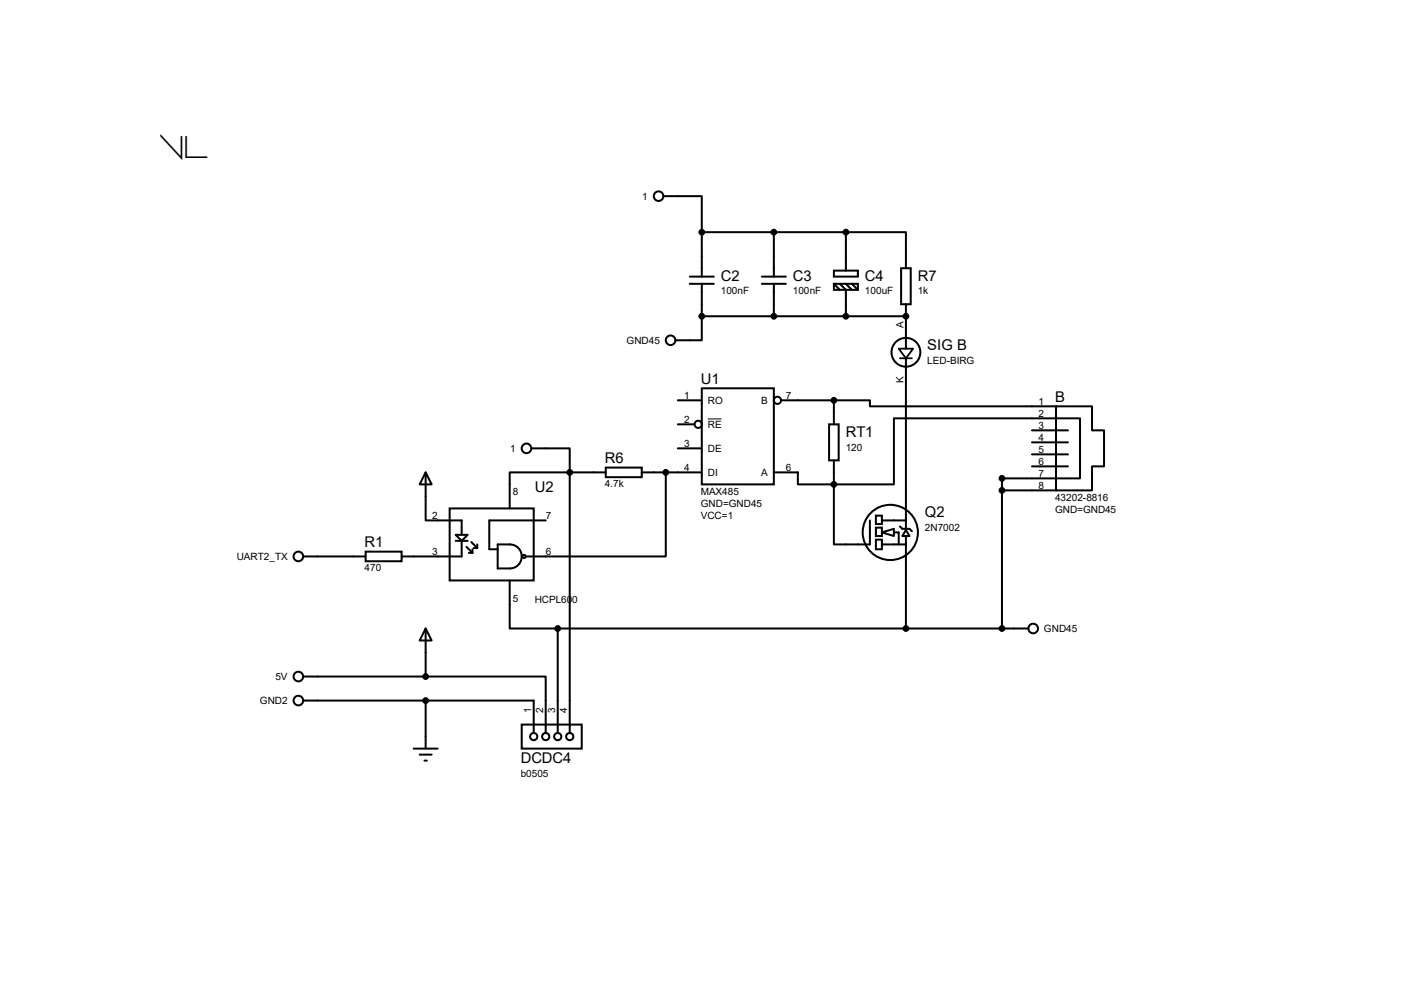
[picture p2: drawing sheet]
<svg xmlns="http://www.w3.org/2000/svg" width="297mm" height="210mm" viewBox="0 0 297 210" stroke-linecap="round" stroke-linejoin="round" font-family="sans-serif">
<g fill="none" stroke="#000" stroke-width=".42">
<path d="M140.3 41.5h8.2v7.6M145.9 58.5h5.1M148.5 49.1v9.4M148.5 49.1h30.4M161.2 58.5h5M163.7 49.1v9.4M176.4 57.2h5.1v1.3h-5.1zM178.9 49.1h12.7v7.6M178.9 49.1v8.1M190.6 56.7h2.1v7.6h-2.1zM145.9 60h5.1M148.5 66.9v5.1h-5.6"/>
<path d="M148.5 60v6.9M148.5 66.9h43.1M161.2 60h5M163.7 60v6.9M176.4 60h5.1v1.3h-5.1zM176.4 60l1.3 1.3M177.7 60l1.2 1.3v5.6M178.9 60l1.3 1.3M180.2 60l1.3 1.3M191.6 64.3v9.4M191.6 75.8v31.7M90 99.9l1.3 2.5h-2.5z"/>
<path d="M90 99.9v10.2h7.7v3M112.4 94.8h8.1v5.1M120.5 99.9h-12.7v7.6M120.5 99.9h7.6M120.5 99.9v55.1M128.1 98.9h7.7v2h-7.7zM135.8 99.9h12.7M140.8 99.9v17.8h-29.4M143.4 84.7h5.1M143.4 94.8h5.1M143.4 89.7h3.5M148.5 82.1h15.2v20.3h-15.2z"/>
<path d="M163.7 99.9h5.1v2.5h7.6M165.2 84.7h11.2M175.4 89.7h2v7.7h-2zM176.4 84.7h7.6v1.2h39.4v17.8h-11.4M176.4 84.7v5M176.4 97.4v5M218.3 91h7.6M218.3 93.6h7.6M218.3 96.1h7.6M218.3 98.6h7.6M223.4 85.9h7.6v5.1h2.6v7.6h-2.6v5.1h-7.6zM223.4 88.5h5.1v12.7h-5.1z"/>
<path d="M223.4 88.5h-34.3v13.9h-12.7M64.1 117.7h13.2M77.3 116.7h7.7v2h-7.7zM95.1 107.5h17.8v15.3h-17.8zM96.4 113.1h2.5l-1.2 1.3zM96.4 114.4h2.5M97.7 114.4v3.3h-12.7M98.7 115.7l1.2 1.2M99.2 116.9h.7M99.7 114.6l1.3 1.3M99.9 116.2v.7M100.2 115.9h.8"/>
<path d="M101 115.1v.8M105.3 115.1h2.5a2.54 2.54 0 0 1 2.6 2.6 2.54 2.54 0 0 1-2.6 2.5h-2.5zM115.4 110.1h-11.9v6.1h1.8M176.4 102.4v12.7h7.6v-5M185.3 109.1h1.3v1.7h-1.3zM185.3 114.1h1.3v2.1h-1.3zM185.3 111.6h1.3v1.8h-1.3zM186.6 112.6l2.5-.8v1.6zM186.6 110.1h5M186.6 115.1h5M189.1 112.6h1v2.5M190.4 111.3l.5 .5h1.5l.5 .6"/>
<path d="M191.6 112.1l.8 1.3h-1.5zM191.6 107.8v4M191.6 113.4v19.5M223.4 101.2h-11.4v31.7M90 132.9l1.3 2.6h-2.5zM90 132.9v10.2M107.8 122.8v10.1h10.2M118 132.9h99.6M118 132.9v22.1M64.1 148.2h48.8v6.8M64.1 143.1h25.9M87.5 158.3h5.1"/>
<path d="M88.8 159.6h2.5M90 143.1h25.4v11.9M90 148.2v10.1M110.4 153.2h12.7v5.1h-12.7zM89.8 160.9h.5"/>
<circle cx="139.3" cy="41.5" r="1.02"/>
<circle cx="141.9" cy="72" r="1.02"/>
<circle cx="191.6" cy="74.5" r="3"/>
<circle cx="111.4" cy="94.8" r="1.02"/>
<circle cx="147.7" cy="89.7" r=".76"/>
<circle cx="164.5" cy="84.7" r=".76"/>
<circle cx="63.1" cy="117.7" r="1.02"/>
<circle cx="110.9" cy="117.7" r=".34"/>
<circle cx="188.3" cy="112.6" r="5.8"/>
<circle cx="218.6" cy="132.9" r="1.02"/>
<circle cx="63.1" cy="148.2" r="1.02"/>
<circle cx="63.1" cy="143.1" r="1.02"/>
<circle cx="112.9" cy="155.8" r=".76"/>
<circle cx="115.4" cy="155.8" r=".76"/>
<circle cx="118" cy="155.8" r=".76"/>
<circle cx="120.5" cy="155.8" r=".76"/>
</g>
<circle cx="191.6" cy="66.9" r=".21" fill="#000"/>
<g fill="#000" stroke="#000" stroke-width=".42">
<circle cx="148.5" cy="49.1" r=".51"/>
<circle cx="163.7" cy="49.1" r=".51"/>
<circle cx="178.9" cy="49.1" r=".51"/>
<circle cx="148.5" cy="66.9" r=".51"/>
<circle cx="163.7" cy="66.9" r=".51"/>
<circle cx="178.9" cy="66.9" r=".51"/>
<circle cx="191.6" cy="66.9" r=".51"/>
<circle cx="120.5" cy="99.9" r=".51"/>
<circle cx="140.8" cy="99.9" r=".51"/>
<circle cx="176.4" cy="84.7" r=".51"/>
<circle cx="176.4" cy="102.4" r=".51"/>
<circle cx="212" cy="103.7" r=".51"/>
<circle cx="212" cy="101.2" r=".51"/>
<circle cx="118" cy="132.9" r=".51"/>
<circle cx="191.6" cy="132.9" r=".51"/>
<circle cx="212" cy="132.9" r=".51"/>
<circle cx="90" cy="143.1" r=".51"/>
<circle cx="90" cy="148.2" r=".51"/>
</g>
<path d="M149.7 88.6h3" fill="none" stroke="#000" stroke-width=".21"/>
<path d="M190.1 73.7h3.1l-1.6 2.1zM190.4 75.8h2.5" fill="none" stroke="#000" stroke-width=".38"/>
<text font-size="6.8" x="34" y="33.5">VL</text>
<g font-size="3.1">
<text x="152.5" y="59.4">C2</text>
<text x="167.7" y="59.4">C3</text>
<text x="183" y="59.4">C4</text>
<text x="194.1" y="59.4">R7</text>
<text x="196.2" y="74.1">SIG B</text>
<text x="148.3" y="81.2">U1</text>
<text x="223.2" y="85">B</text>
<text x="178.9" y="92.4">RT1</text>
<text x="127.9" y="98">R6</text>
<text x="113.1" y="104.1">U2</text>
<text x="195.7" y="109.4">Q2</text>
<text x="77.1" y="115.8">R1</text>
<text x="110.2" y="161.4">DCDC4</text>
</g>
<g font-size="2.1">
<text x="135.8" y="42.2">1</text>
<text x="152.5" y="62.3">100nF</text>
<text x="167.7" y="62.3">100nF</text>
<text x="183" y="62.3">100uF</text>
<text x="194.1" y="62.3">1k</text>
<text x="191.1" y="69.4" transform="rotate(-90 191.1 69.4)">A</text>
<text x="132.5" y="72.7">GND45</text>
<text x="196.2" y="77">LED-BIRG</text>
<text x="191.1" y="81" transform="rotate(-90 191.1 81)">K</text>
<text x="144.7" y="84.3">1</text>
<text x="144.7" y="89.4">2</text>
<text x="149.7" y="85.4">RO</text>
<text x="161" y="85.4">B</text>
<text x="166.2" y="84.3">7</text>
<text x="219.7" y="85.6">1</text>
<text x="219.7" y="88.1">2</text>
<text x="107.9" y="95.6">1</text>
<text x="144.7" y="94.4">3</text>
<text x="149.7" y="95.6">DE</text>
<text x="149.7" y="90.5">RE</text>
<text x="178.9" y="95.3">120</text>
<text x="219.7" y="90.6">3</text>
<text x="219.7" y="93.2">4</text>
<text x="219.7" y="95.7">5</text>
<text x="144.7" y="99.5">4</text>
<text x="149.7" y="100.7">DI</text>
<text x="161" y="100.7">A</text>
<text x="166.2" y="99.5">6</text>
<text x="219.7" y="98.3">6</text>
<text x="219.7" y="100.8">7</text>
<text x="108.5" y="104.6">8</text>
<text x="127.9" y="103.1">4.7k</text>
<text x="148.3" y="104.6">MAX485</text>
<text x="148.3" y="107.1">GND=GND45</text>
<text x="219.7" y="103.3">8</text>
<text x="223.2" y="105.9">43202-8816</text>
<text x="91.4" y="109.7">2</text>
<text x="115.4" y="109.7">7</text>
<text x="148.3" y="109.7">VCC=1</text>
<text x="195.7" y="112.3">2N7002</text>
<text x="223.2" y="108.4">GND=GND45</text>
<text x="50.1" y="118.4">UART2_TX</text>
<text x="91.4" y="117.3">3</text>
<text x="115.4" y="117.3">6</text>
<text x="77.1" y="120.9">470</text>
<text x="108.5" y="127.3">5</text>
<text x="113.1" y="127.5">HCPL600</text>
<text x="220.9" y="133.7">GND45</text>
<text x="58.3" y="143.8">5V</text>
<text x="55" y="148.9">GND2</text>
<text x="112.4" y="150.7" transform="rotate(-90 112.4 150.7)">1</text>
<text x="114.9" y="150.7" transform="rotate(-90 114.9 150.7)">2</text>
<text x="117.5" y="150.7" transform="rotate(-90 117.5 150.7)">3</text>
<text x="120" y="150.7" transform="rotate(-90 120 150.7)">4</text>
<text x="110.2" y="164.3">b0505</text>
</g>
</svg>
